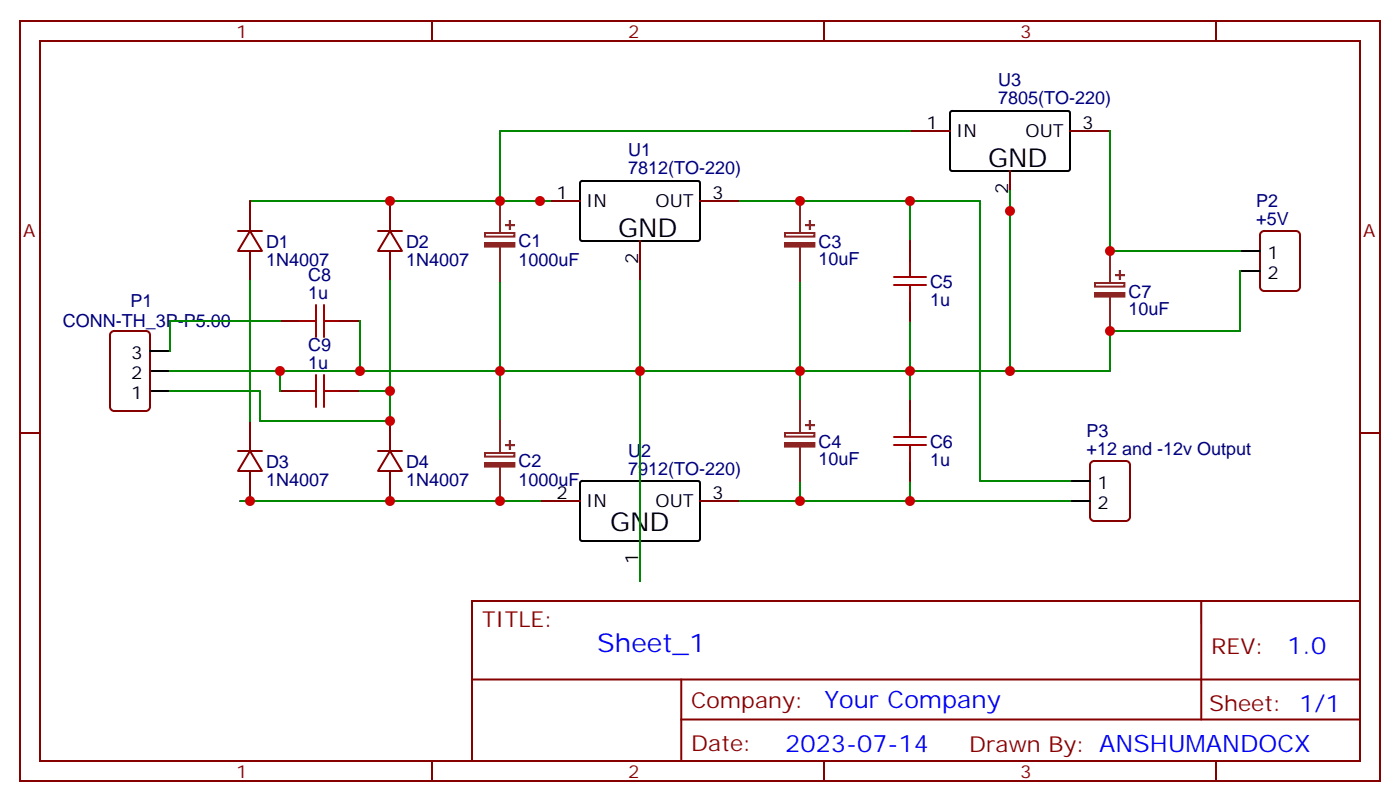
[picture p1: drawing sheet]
<svg xmlns="http://www.w3.org/2000/svg" width="247mm" height="141mm" viewBox="0 0 247 141" stroke-linecap="round" stroke-linejoin="round" font-family="sans-serif">
<g fill="none" stroke="#870000" stroke-width=".35">
<path d="M3.5 3.7h239.9v134.1h-239.9zM7.1 7.2h232.8v127h-232.8zM76.2 3.7v3.5M145.3 3.7v3.5M214.5 3.7v3.5M44.1 35.5v5.2M68.8 35.5v5.2M95.2 35.5h7.1M123.5 35.5h7M160.5 23.1h7.1M178.2 30.2v7M188.7 23.1h7.1"/>
<path d="M19.6 58.6l.5-.2h5.7a.71 .71 0 0 1 .7 .7v12.7a.76 .76 0 0 1-.7 .7h-5.7a.76 .76 0 0 1-.7-.7v-12.7zM42 40.7h4.2M44.1 40.7l2.1 3.6h-4.2zM44.1 44.3v5.3M49.4 56.6h3.5M60 56.6h3.5M66.7 40.7h4.2M68.8 40.7l2.1 3.6h-4.2zM68.8 44.3v5.3M112.9 42.5v7.1M160.5 42.5v3.5M160.5 53.1v3.5"/>
<path d="M222.5 41l.5-.3h5.6a.71 .71 0 0 1 .7 .8v9.1a.76 .76 0 0 1-.7 .7h-5.6a.76 .76 0 0 1-.8-.7v-9.1zM3.5 76.4h3.6M42 79.6h4.2M44.1 79.6l2.1 3.5h-4.2zM44.1 74.3v5.3M49.4 69h3.5M60 69h3.5M66.7 79.6h4.2M68.8 79.6l2.1 3.5h-4.2zM68.8 74.3v5.3M160.5 70.7v3.6M239.9 76.4h3.5"/>
<path d="M44.1 83.1v5.3M68.8 83.1v5.3M95.2 88.4h7.1M112.9 95.4v7.1M123.5 88.4h7M160.5 81.3v3.5M192.5 81.5l.5-.2h5.6a.71 .71 0 0 1 .7 .7v9.2a.76 .76 0 0 1-.7 .7h-5.6a.76 .76 0 0 1-.7-.7v-9.2zM83.3 106h156.6v28.2h-156.6zM83.3 119.9h156.5M120.2 119.9v14.1M211.9 106v20.9M76.2 134.2v3.6"/>
<path d="M120.2 126.9h119.6M145.3 134.2v3.6M214.5 134.2v3.6"/>
</g>
<path d="M167.6 19.8l.3-.2h20.7l.1 .3v10.1l-.3 .2-20.7-.1-.1-.3zM102.4 32.1l.3-.2 20.6 .1 .2 .3-.1 10-.3 .2h-20.6l-.2-.3zM218.7 44.3h3.5M218.7 47.8h3.5M26.5 65.4h3.5M26.5 69h3.5M26.5 61.9h3.5M102.4 85l.3-.2 20.6 .1 .2 .3-.1 10.1-.3 .1h-20.6l-.2-.3zM188.7 84.8h3.6M188.7 88.4h3.6" fill="none" stroke="#000" stroke-width=".35"/>
<g fill="none" stroke="#008700" stroke-width=".35">
<path d="M44.1 35.5h52.9M130.5 35.5h30v7M160.5 23.1h-72.3v12.4M160.5 35.5h12.4v49.3h15.8M178.2 33.7v31.7M195.8 23.1v21.2h22.9M44.1 49.6v24.7M49.4 56.6h-19.4v5.3M63.5 56.6v8.8M68.8 49.6v24.7h-22.9v-5.3h-15.9M88.2 49.6v24.7M112.9 49.6v15.8h-82.9"/>
<path d="M141.1 49.6v21.1M160.5 56.6v14.1M218.7 47.8v10.6h-22.9v7h-17.6M49.4 65.4v3.6M63.5 69h5.3M178.2 65.4h-65.3v-1.7v38.8M42.3 88.4h52.9M141.1 84.8v3.6h-10.6M160.5 84.8v3.6h-19.4M160.5 88.4h28.2"/>
</g>
<g fill="none" stroke="#a10000" stroke-width=".35">
<path d="M52.9 56.6h2.8M55.7 53.8v5.6M57.1 56.6h2.9M57.1 53.8v5.6M157.7 50.3h5.6M157.7 48.9h5.6M160.5 46v2.9M160.5 50.3v2.8M52.9 69h2.8M55.7 66.1v5.7M57.1 66.1v5.7M57.1 69h2.9"/>
<path d="M157.7 78.5h5.6M157.7 77.1h5.6M160.5 74.3v2.8M160.5 78.5v2.8"/>
</g>
<g fill="none" stroke="#8c2424" stroke-width=".35">
<path d="M88.2 35.5v5.6M141.1 35.5v5.6M85.5 41.1h5.2v.6h-5.2zM88.2 43.6v6M138.5 41.1h5.2v.6h-5.2zM141.1 43.6v6M193.1 49.9h5.2v.7h-5.2zM195.8 44.3v5.6M195.8 52.4v6M85.5 79.9h5.2v.6h-5.2zM88.2 74.3v5.6M138.5 76.4h5.2v.6h-5.2z"/>
<path d="M141.1 70.7v5.7M141.1 78.8v6M88.2 82.4v6"/>
</g>
<g fill="#8c2424" stroke="#8c2424" stroke-width=".35">
<path d="M85.5 42.9h5.2v.6h-5.2z"/>
<path d="M89.3 39.7h1.4z"/>
<path d="M89.9 39l.1 1.4z"/>
<path d="M85.5 81.7h5.2v.6h-5.2z"/>
<path d="M89.3 78.5h1.4z"/>
<path d="M89.9 77.8l.1 1.4z"/>
<path d="M138.5 42.9h5.2v.6h-5.2z"/>
<path d="M142.2 39.7h1.4z"/>
<path d="M142.8 39l.1 1.4z"/>
<path d="M138.5 78.1h5.2v.7h-5.2z"/>
<path d="M142.2 75h1.4z"/>
<path d="M142.8 74.3l.1 1.4z"/>
<path d="M193.1 51.7h5.2v.6h-5.2z"/>
<path d="M196.8 48.5h1.5z"/>
<path d="M197.5 47.8l.1 1.4z"/>
</g>
<g fill="#c00">
<circle cx="88.2" cy="35.5" r=".88"/>
<circle cx="95.3" cy="35.5" r=".88"/>
<circle cx="178.2" cy="65.4" r=".88"/>
<circle cx="141.1" cy="88.4" r=".88"/>
<circle cx="68.8" cy="35.5" r=".88"/>
<circle cx="44.1" cy="88.4" r=".88"/>
<circle cx="68.8" cy="88.4" r=".88"/>
<circle cx="141.1" cy="65.4" r=".88"/>
<circle cx="160.5" cy="65.4" r=".88"/>
<circle cx="160.5" cy="35.5" r=".88"/>
<circle cx="160.5" cy="88.4" r=".88"/>
<circle cx="68.8" cy="69" r=".88"/>
<circle cx="68.8" cy="74.3" r=".88"/>
<circle cx="112.9" cy="65.4" r=".88"/>
<circle cx="88.2" cy="88.4" r=".88"/>
<circle cx="141.1" cy="35.5" r=".88"/>
<circle cx="195.8" cy="44.3" r=".88"/>
<circle cx="195.8" cy="58.4" r=".88"/>
<circle cx="178.2" cy="37.2" r=".88"/>
<circle cx="88.2" cy="65.4" r=".88"/>
<circle cx="49.4" cy="65.4" r=".88"/>
<circle cx="63.5" cy="65.4" r=".88"/>
</g>
<g font-size="4.6">
<text x="174.3" y="29.5">GND</text>
<text x="109" y="41.8">GND</text>
<text x="107.6" y="93.7">GND</text>
</g>
<text font-size="4.6" fill="#00f" x="105.3" y="115">Sheet_1</text>
<g font-size="4.2" fill="#00f">
<text x="227.1" y="115.3">1.0</text>
<text x="145.4" y="124.8">Your Company</text>
<text x="138.5" y="132.6">2023-07-14</text>
</g>
<g font-size="3.9" fill="#800">
<text x="85" y="110.6">TITLE:</text>
<text x="213.6" y="115.3">REV:</text>
<text x="121.9" y="124.8">Company:</text>
<text x="213.3" y="125.4">Sheet: 1/1</text>
<text x="121.9" y="132.5">Date:</text>
<text x="171" y="132.6">Drawn By: ANSHUMANDOCX</text>
</g>
<g font-size="3.2" fill="#800">
<text x="41.6" y="6.7">1</text>
<text x="110.8" y="6.7">2</text>
<text x="179.9" y="6.7">3</text>
<text x="4.1" y="41.8">A</text>
<text x="240.4" y="41.8">A</text>
<text x="41.6" y="137.2">1</text>
<text x="110.8" y="137.2">2</text>
<text x="179.9" y="137.2">3</text>
</g>
<g font-size="3.2" fill="#000080">
<text x="176" y="15.2">U3</text>
<text x="176" y="18.4">7805(TO-220)</text>
<text x="110.8" y="27.5">U1</text>
<text x="110.8" y="30.8">7812(TO-220)</text>
<text x="221.6" y="39.7">+5V</text>
<text x="221.6" y="36.6">P2</text>
<text x="46.9" y="46.8">1N4007</text>
<text x="46.9" y="43.7">D1</text>
<text x="71.6" y="46.8">1N4007</text>
<text x="71.6" y="43.7">D2</text>
<text x="91.4" y="46.9">1000uF</text>
<text x="91.4" y="43.6">C1</text>
<text x="144.4" y="46.8">10uF</text>
<text x="144.4" y="43.7">C3</text>
<text x="54.3" y="52.7">1u</text>
<text x="54.3" y="49.6">C8</text>
<text x="164" y="53.9">1u</text>
<text x="164" y="50.7">C5</text>
<text x="199" y="52.5">C7</text>
<text x="11.1" y="57.7">CONN-TH_3P-P5.00</text>
<text x="23" y="54.1">P1</text>
<text x="199" y="55.6">10uF</text>
<text x="54.3" y="65.1">1u</text>
<text x="54.3" y="62">C9</text>
<text x="191.7" y="77.1">P3</text>
<text x="46.9" y="82.5">D3</text>
<text x="71.6" y="82.5">D4</text>
<text x="91.4" y="82.4">C2</text>
<text x="110.8" y="83.8">7912(TO-220)</text>
<text x="110.8" y="80.6">U2</text>
<text x="144.4" y="82.1">10uF</text>
<text x="144.4" y="79">C4</text>
<text x="164" y="82.1">1u</text>
<text x="164" y="78.9">C6</text>
<text x="191.7" y="80.3">+12 and -12v Output</text>
<text x="46.9" y="85.6">1N4007</text>
<text x="71.6" y="85.6">1N4007</text>
<text x="91.4" y="85.7">1000uF</text>
</g>
<g font-size="3.2">
<text x="163.4" y="22.8">1</text>
<text x="190.9" y="22.8">3</text>
<text x="168.6" y="24.2">IN</text>
<text x="180.9" y="24.2">OUT</text>
<text x="98.2" y="35.1">1</text>
<text x="125.6" y="35.1">3</text>
<text x="177.8" y="34.3" transform="rotate(-90 177.8 34.3)">2</text>
<text x="103.4" y="36.5">IN</text>
<text x="115.6" y="36.5">OUT</text>
<text x="112.5" y="46.6" transform="rotate(-90 112.5 46.6)">2</text>
<text x="223.6" y="45.7">1</text>
<text x="223.6" y="49.2">2</text>
<text x="23.1" y="63.3">3</text>
<text x="23.1" y="66.9">2</text>
<text x="23.1" y="70.4">1</text>
<text x="98.2" y="88">2</text>
<text x="103.4" y="89.4">IN</text>
<text x="115.6" y="89.4">OUT</text>
<text x="125.6" y="88">3</text>
<text x="193.6" y="86.3">1</text>
<text x="193.6" y="89.8">2</text>
<text x="112.5" y="99.6" transform="rotate(-90 112.5 99.6)">1</text>
</g>
</svg>
